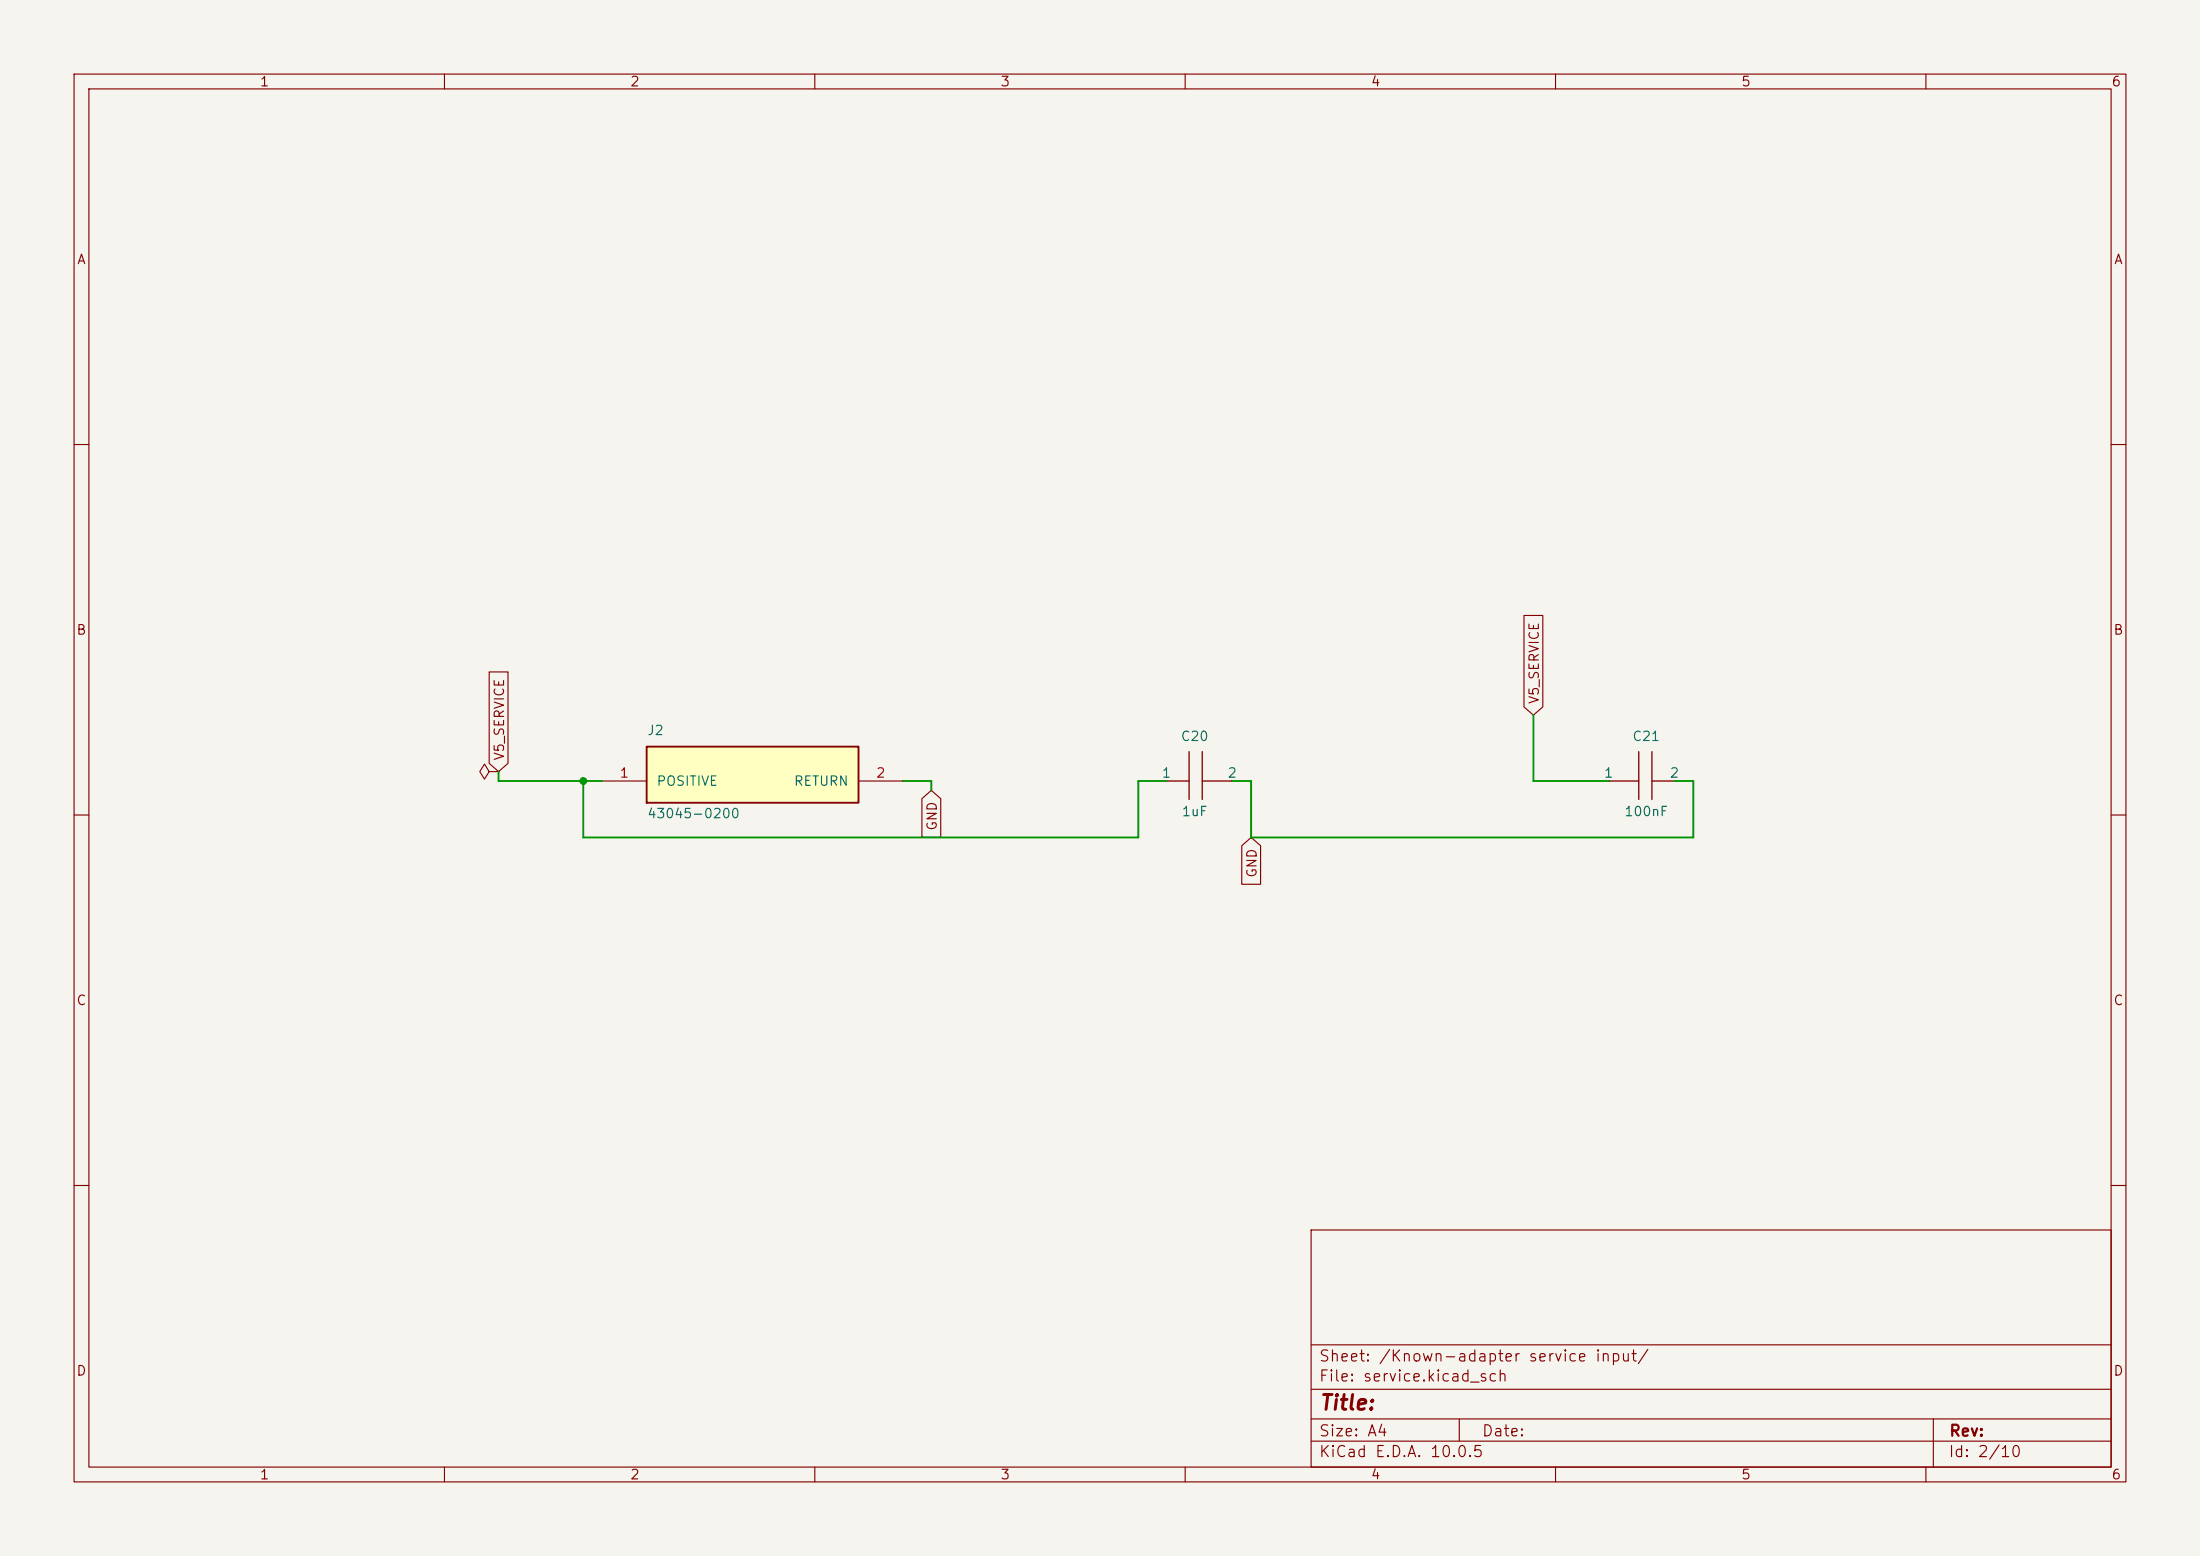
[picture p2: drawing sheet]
<svg xmlns="http://www.w3.org/2000/svg" width="297mm" height="210mm" viewBox="0 0 297 210" stroke-linecap="round" stroke-linejoin="round" font-family="sans-serif">
<path d="M0 0h297v210h-297z" fill="#f5f4ef" stroke="#f5f4ef" stroke-width=".14"/>
<g fill="none" stroke="#840000" stroke-width=".15">
<path d="M10 10h277v190h-277zM12 12h273v186h-273zM60 10v2M110 10v2M160 10v2M210 10v2M260 10v2M10 60h2M285 60h2M10 110h2M66 104.1l-.6-1-.6 1 .6 1.1 .6-1.1h1.3M67.3 104.1h.1"/>
<path d="M285 110h2M10 160h2M177 166h108v32h-108zM285 160h2M60 198v2M110 198v2M160 198v2M177 194.5h108M177 191.5h108M177 187.5h108M177 181.5h108M197 191.5v3"/>
<path d="M210 198v2M260 198v2M261 191.5v6.5"/>
</g>
<path d="M87.3 100.8h28.6v7.5h-28.6z" fill="#ffffc2"/>
<path d="M87.3 100.8h28.6v7.5h-28.6z" fill="none" stroke="#840000" stroke-width=".25"/>
<path d="M66 90.7h2.6v12.3l-1.3 1.1-1.3-1.1zM205.7 83.1h2.6v12.3l-1.3 1.1-1.3-1.1zM81.3 105.4h6M115.9 105.4h6M124.5 107.8l1.2-1.1 1.3 1.1v5.2h-2.5zM157.5 105.4h.1M166.4 105.4h.1M167.6 114.1l1.3-1.1 1.3 1.1v5.2h-2.6zM217.2 105.4h.1M226.1 105.4h.1" fill="none" stroke="#840000" stroke-width=".15"/>
<path d="M157.5 105.4h3M160.5 101.4v6.5M162.3 101.4v6.5M162.3 105.4h4.1M217.2 105.4h4M221.2 101.4v6.5M223 101.4v6.5M223 105.4h3.1" fill="none" stroke="#840000" stroke-width=".18"/>
<path d="M207 96.5v8.9h10.2M67.3 104.1v1.3h14M78.7 105.4v7.6h75v-7.6h3.8M121.9 105.4h3.8v1.3M166.4 105.4h2.5v7.6h59.7v-7.6h-2.5" fill="none" stroke="#009600" stroke-width=".25"/>
<circle cx="78.7" cy="105.4" r=".46" fill="#009600" stroke="#009600" stroke-width=".14"/>
<text font-size="2" fill="#840000" x="178" y="190.8">Title:</text>
<g font-size="1.5" fill="#840000">
<text x="178" y="184.1">Sheet: /Known-adapter service input/</text>
<text x="178" y="186.8">File: service.kicad_sch</text>
<text x="178" y="197">KiCad E.D.A. 10.0.5</text>
<text x="178" y="194.2">Size: A4</text>
<text x="200" y="194.2">Date:</text>
<text x="263" y="197">Id: 2/10</text>
<text x="263" y="194.2">Rev:</text>
</g>
<g font-size="1.3" fill="#840000">
<text x="35" y="12">1</text>
<text x="85" y="12">2</text>
<text x="135" y="12">3</text>
<text x="185" y="12">4</text>
<text x="235" y="12">5</text>
<text x="285" y="12">6</text>
<text x="10.3" y="36">A</text>
<text x="285.3" y="36">A</text>
<text x="10.2" y="86">B</text>
<text x="285.2" y="86">B</text>
<text x="208.1" y="95.1" transform="rotate(-90 208.1 95.1)">V5_SERVICE</text>
<text x="68.4" y="102.7" transform="rotate(-90 68.4 102.7)">V5_SERVICE</text>
<text x="126.8" y="112.2" transform="rotate(-90 126.8 112.2)">GND</text>
<text x="170" y="118.6" transform="rotate(-90 170 118.6)">GND</text>
<text x="10.2" y="136">C</text>
<text x="285.2" y="136">C</text>
<text x="10.2" y="186">D</text>
<text x="285.2" y="186">D</text>
<text x="35" y="200">1</text>
<text x="85" y="200">2</text>
<text x="135" y="200">3</text>
<text x="185" y="200">4</text>
<text x="235" y="200">5</text>
<text x="285" y="200">6</text>
</g>
<g font-size="1.3" fill="#006464">
<text x="87.3" y="99.5">J2</text>
<text x="159.3" y="100.3">C20</text>
<text x="220.3" y="100.3">C21</text>
<text x="88.5" y="106.4">POSITIVE</text>
<text x="107.1" y="106.4">RETURN</text>
<text x="156.8" y="105.3">1</text>
<text x="165.6" y="105.3">2</text>
<text x="216.4" y="105.3">1</text>
<text x="225.3" y="105.3">2</text>
<text x="87.3" y="110.8">43045-0200</text>
<text x="159.4" y="110.5">1uF</text>
<text x="219.2" y="110.5">100nF</text>
</g>
<g font-size="1.3" fill="#a90000">
<text x="83.6" y="105.3">1</text>
<text x="118.2" y="105.3">2</text>
</g>
</svg>
